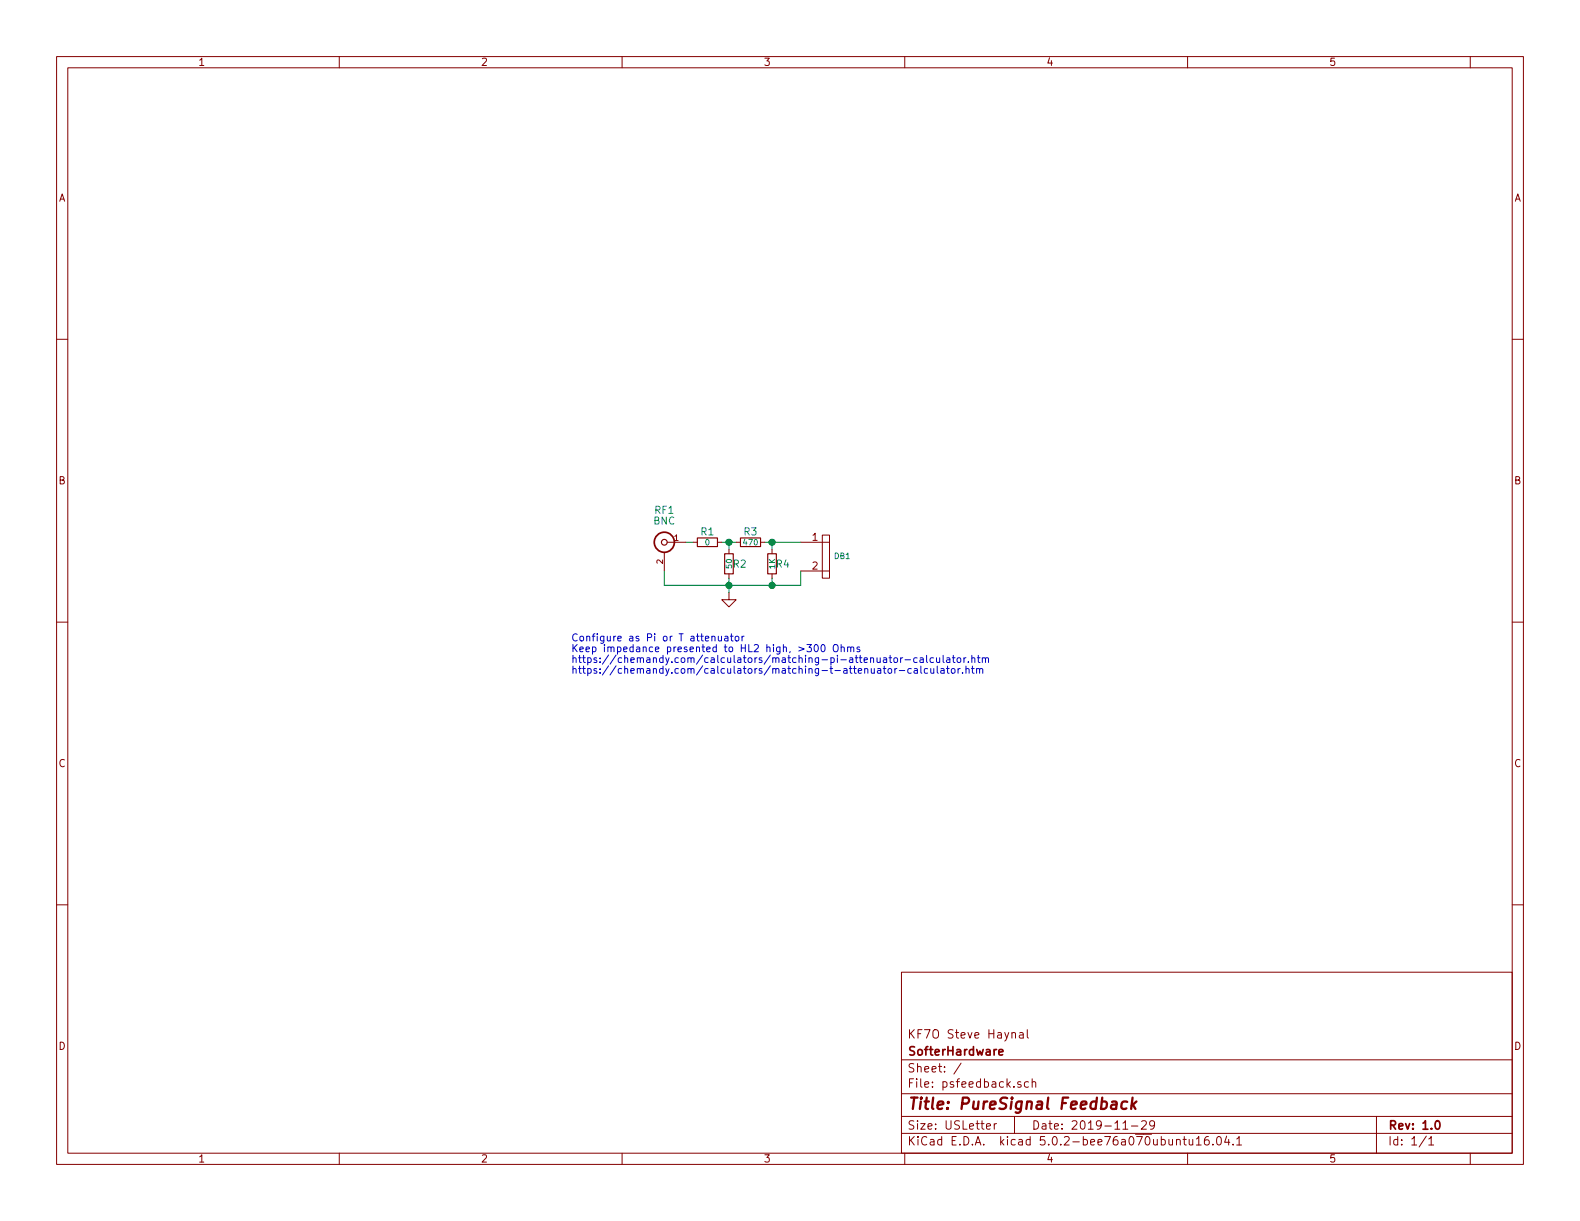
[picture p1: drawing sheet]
EESchema Schematic File Version 4
LIBS:psfeedback-cache
EELAYER 26 0
EELAYER END
$Descr USLetter 11000 8500
encoding utf-8
Sheet 1 1
Title "PureSignal Feedback"
Date "2019-11-29"
Rev "1.0"
Comp "SofterHardware"
Comment1 "KF7O Steve Haynal"
Comment2 ""
Comment3 ""
Comment4 ""
$EndDescr
$Comp
L Device:R_Small R3
U 1 1
P 5225 3775
F 0 "R3" V 5150 3775 50  0000 C CNN
F 1 "470" V 5225 3775 39  0000 C CNN
F 2 "HERMESLITE:SMD-0805" H 5225 3775 50  0001 C CNN
F 3 "~" H 5225 3775 50  0001 C CNN
	1    5225 3775
	0    1    1    0   
$EndComp
$Comp
L Device:R_Small R4
U 1 1
P 5375 3925
F 0 "R4" H 5450 3925 50  0000 C CNN
F 1 "1K" V 5375 3925 39  0000 C CNN
F 2 "HERMESLITE:SMD-0805" H 5375 3925 50  0001 C CNN
F 3 "~" H 5375 3925 50  0001 C CNN
	1    5375 3925
	1    0    0    -1  
$EndComp
$Comp
L Device:R_Small R2
U 1 1
P 5075 3925
F 0 "R2" H 5150 3925 50  0000 C CNN
F 1 "50" V 5075 3925 39  0000 C CNN
F 2 "HERMESLITE:SMD-0805" H 5075 3925 50  0001 C CNN
F 3 "~" H 5075 3925 50  0001 C CNN
	1    5075 3925
	1    0    0    -1  
$EndComp
$Comp
L Device:R_Small R1
U 1 1
P 4925 3775
F 0 "R1" V 4850 3775 50  0000 C CNN
F 1 "0" V 4925 3775 39  0000 C CNN
F 2 "HERMESLITE:SMD-0805" H 4925 3775 50  0001 C CNN
F 3 "~" H 4925 3775 50  0001 C CNN
	1    4925 3775
	0    1    1    0   
$EndComp
$Comp
L hermeslite:BNC RF1
U 1 1
P 4625 3775
F 0 "RF1" H 4625 4000 50  0000 C CNN
F 1 "BNC" H 4625 3925 50  0000 C CNN
F 2 "HERMESLITE:SMAEDGE" H 4625 3775 50  0001 C CNN
F 3 "" H 4625 3775 50  0000 C CNN
	1    4625 3775
	-1   0    0    -1  
$EndComp
$Comp
L hermeslite:RFD2b DB1
U 1 1
P 5675 3875
F 0 "DB1" H 5546 3880 39  0000 R CNN
F 1 "RFD2b" H 5625 4075 39  0001 C CNN
F 2 "HERMESLITE:psfeedback" H 5675 3525 60  0001 C CNN
F 3 "" H 5675 3525 60  0000 C CNN
	1    5675 3875
	-1   0    0    -1  
$EndComp
Wire Wire Line
	5025 3775 5075 3775
Wire Wire Line
	5325 3775 5375 3775
Wire Wire Line
	5575 3975 5575 4075
Wire Wire Line
	5575 4075 5375 4075
Wire Wire Line
	4625 4075 4625 3975
Wire Wire Line
	5075 4025 5075 4075
Connection ~ 5075 4075
Wire Wire Line
	5075 4075 4625 4075
Wire Wire Line
	5375 4025 5375 4075
Connection ~ 5375 4075
Wire Wire Line
	5375 4075 5075 4075
Wire Wire Line
	4775 3775 4825 3775
Wire Wire Line
	5075 3825 5075 3775
Connection ~ 5075 3775
Wire Wire Line
	5075 3775 5125 3775
Wire Wire Line
	5375 3825 5375 3775
Connection ~ 5375 3775
Wire Wire Line
	5375 3775 5575 3775
$Comp
L power:GNDS #PWR0101
U 1 1
P 5075 4125
F 0 "#PWR0101" H 5075 3875 50  0001 C CNN
F 1 "GNDS" H 5080 3952 50  0001 C CNN
F 2 "" H 5075 4125 50  0001 C CNN
F 3 "" H 5075 4125 50  0001 C CNN
	1    5075 4125
	1    0    0    -1  
$EndComp
Wire Wire Line
	5075 4075 5075 4125
Text Notes 3975 4700 0    50   ~ 0
Configure as Pi or T attenuator\nKeep impedance presented to HL2 high, >300 Ohms\nhttps://chemandy.com/calculators/matching-pi-attenuator-calculator.htm\nhttps://chemandy.com/calculators/matching-t-attenuator-calculator.htm
$EndSCHEMATC
